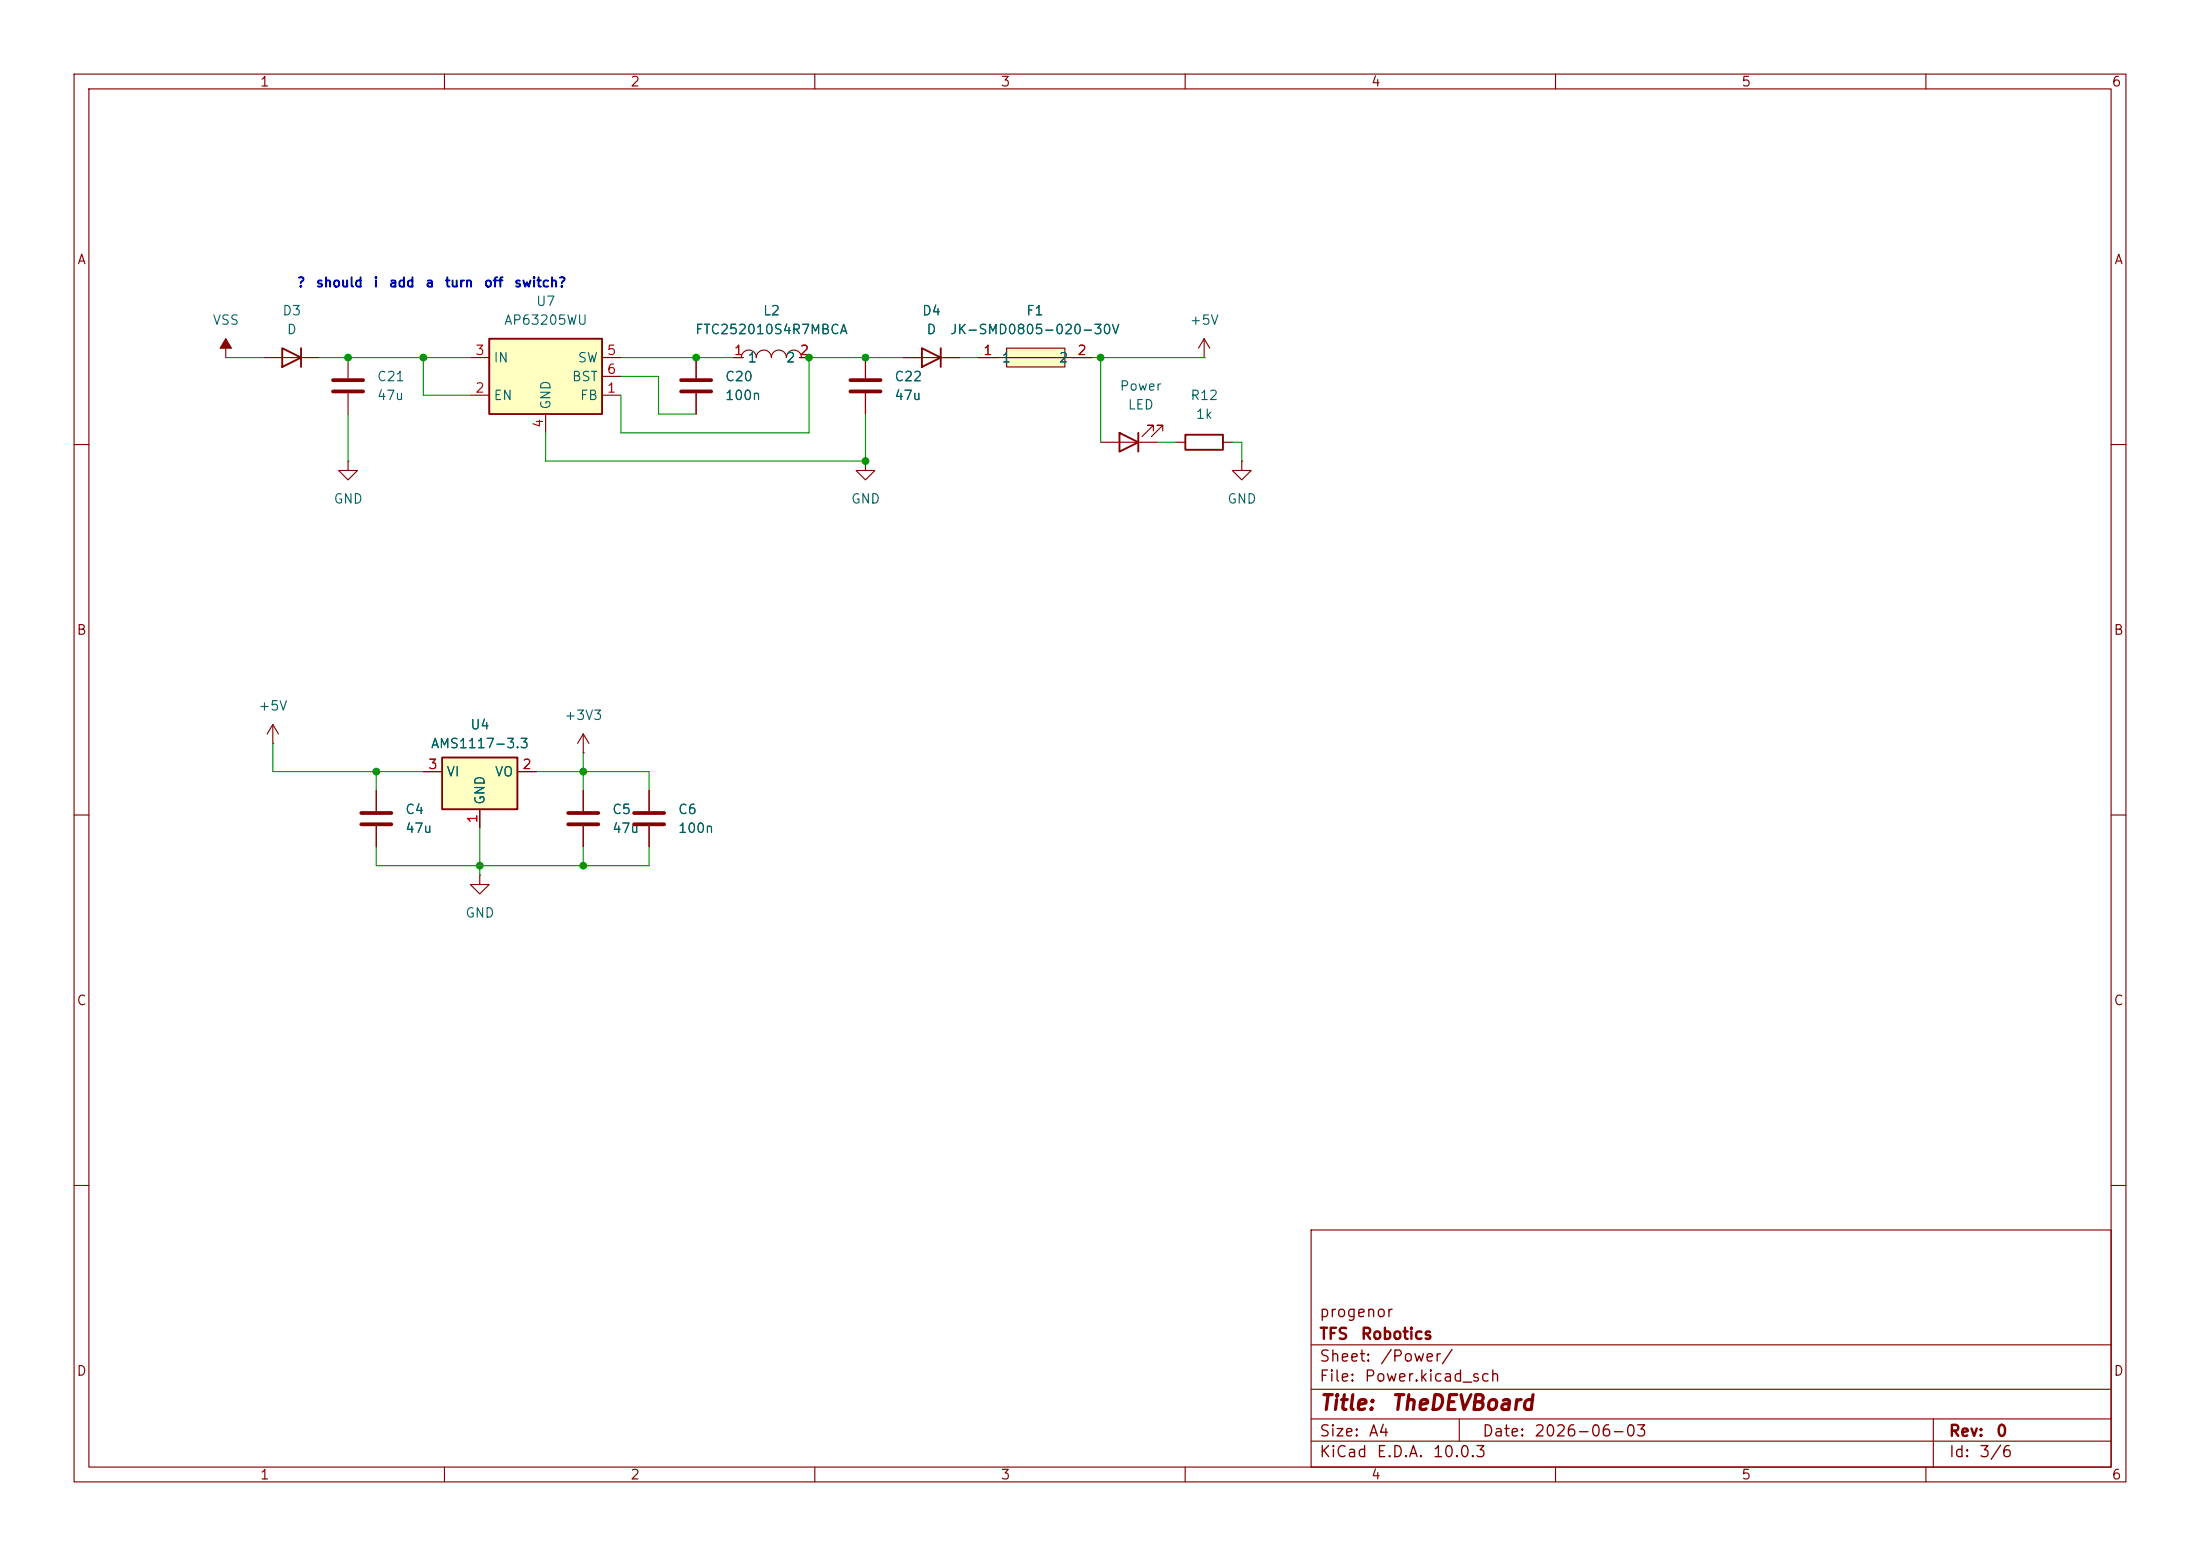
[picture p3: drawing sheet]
(kicad_sch
 (version 20260306)
 (generator "eeschema")
 (generator_version "10.0")
 (paper "A4")
 (title_block
  (title "TheDEVBoard")
  (date "2026-06-03")
  (rev "0")
  (company "TFS Robotics")
  (comment 1 "progenor"))
 (lib_symbols
  (symbol "Device:C"
   (pin_numbers (hide yes))
   (pin_names
    (offset 0.254)) (exclude_from_sim no) (in_bom yes) (on_board yes)
   (in_pos_files yes)
   (duplicate_pin_numbers_are_jumpers no)
   (property "Reference" "C" (at 0.635 2.54 0) (show_name no) (do_not_autoplace no) (effects (font (size 1.27 1.27)) (justify left)))
   (property "Value" "C" (at 0.635 -2.54 0) (show_name no) (do_not_autoplace no) (effects (font (size 1.27 1.27)) (justify left)))
   (property "Footprint" "" (at 0.9652 -3.81 0) (show_name no) (do_not_autoplace no) (hide yes) (effects (font (size 1.27 1.27))))
   (property "Datasheet" "" (at 0 0 0) (show_name no) (do_not_autoplace no) (hide yes) (effects (font (size 1.27 1.27))))
   (property "Description" "Unpolarized capacitor" (at 0 0 0) (show_name no) (do_not_autoplace no) (hide yes) (effects (font (size 1.27 1.27))))
   (symbol "C_0_1"
    (polyline (pts (xy -2.032 0.762) (xy 2.032 0.762)) (stroke (width 0.508) (type default)) (fill (type none)))
    (polyline (pts (xy -2.032 -0.762) (xy 2.032 -0.762)) (stroke (width 0.508) (type default)) (fill (type none))))
   (symbol "C_1_1"
    (pin passive line (at 0 3.81 270) (length 2.794) (name "" (effects (font (size 1.27 1.27)))) (number "1" (effects (font (size 1.27 1.27)))))
    (pin passive line (at 0 -3.81 90) (length 2.794) (name "" (effects (font (size 1.27 1.27)))) (number "2" (effects (font (size 1.27 1.27))))))
   (embedded_fonts no))
  (symbol "Device:D"
   (pin_numbers (hide yes))
   (pin_names
    (offset 1.016) (hide yes)) (exclude_from_sim no) (in_bom yes) (on_board yes)
   (in_pos_files yes)
   (duplicate_pin_numbers_are_jumpers no)
   (property "Reference" "D" (at 0 2.54 0) (show_name no) (do_not_autoplace no) (effects (font (size 1.27 1.27))))
   (property "Value" "D" (at 0 -2.54 0) (show_name no) (do_not_autoplace no) (effects (font (size 1.27 1.27))))
   (property "Footprint" "" (at 0 0 0) (show_name no) (do_not_autoplace no) (hide yes) (effects (font (size 1.27 1.27))))
   (property "Datasheet" "" (at 0 0 0) (show_name no) (do_not_autoplace no) (hide yes) (effects (font (size 1.27 1.27))))
   (property "Description" "Diode" (at 0 0 0) (show_name no) (do_not_autoplace no) (hide yes) (effects (font (size 1.27 1.27))))
   (property "Sim.Device" "D" (at 0 0 0) (show_name no) (do_not_autoplace no) (hide yes) (effects (font (size 1.27 1.27))))
   (property "Sim.Pins" "1=K 2=A" (at 0 0 0) (show_name no) (do_not_autoplace no) (hide yes) (effects (font (size 1.27 1.27))))
   (symbol "D_0_1"
    (polyline (pts (xy -1.27 1.27) (xy -1.27 -1.27)) (stroke (width 0.254) (type default)) (fill (type none)))
    (polyline (pts (xy 1.27 1.27) (xy 1.27 -1.27) (xy -1.27 0) (xy 1.27 1.27)) (stroke (width 0.254) (type default)) (fill (type none)))
    (polyline (pts (xy 1.27 0) (xy -1.27 0)) (stroke (width 0) (type default)) (fill (type none))))
   (symbol "D_1_1"
    (pin passive line (at -3.81 0 0) (length 2.54) (name "K" (effects (font (size 1.27 1.27)))) (number "1" (effects (font (size 1.27 1.27)))))
    (pin passive line (at 3.81 0 180) (length 2.54) (name "A" (effects (font (size 1.27 1.27)))) (number "2" (effects (font (size 1.27 1.27))))))
   (embedded_fonts no))
  (symbol "Device:LED"
   (pin_numbers (hide yes))
   (pin_names
    (offset 1.016) (hide yes)) (exclude_from_sim no) (in_bom yes) (on_board yes)
   (in_pos_files yes)
   (duplicate_pin_numbers_are_jumpers no)
   (property "Reference" "D" (at 0 2.54 0) (show_name no) (do_not_autoplace no) (effects (font (size 1.27 1.27))))
   (property "Value" "LED" (at 0 -2.54 0) (show_name no) (do_not_autoplace no) (effects (font (size 1.27 1.27))))
   (property "Footprint" "" (at 0 0 0) (show_name no) (do_not_autoplace no) (hide yes) (effects (font (size 1.27 1.27))))
   (property "Datasheet" "" (at 0 0 0) (show_name no) (do_not_autoplace no) (hide yes) (effects (font (size 1.27 1.27))))
   (property "Description" "Light emitting diode" (at 0 0 0) (show_name no) (do_not_autoplace no) (hide yes) (effects (font (size 1.27 1.27))))
   (property "Sim.Pins" "1=K 2=A" (at 0 0 0) (show_name no) (do_not_autoplace no) (hide yes) (effects (font (size 1.27 1.27))))
   (symbol "LED_0_1"
    (polyline (pts (xy -3.048 -0.762) (xy -4.572 -2.286) (xy -3.81 -2.286) (xy -4.572 -2.286) (xy -4.572 -1.524)) (stroke (width 0) (type default)) (fill (type none)))
    (polyline (pts (xy -1.778 -0.762) (xy -3.302 -2.286) (xy -2.54 -2.286) (xy -3.302 -2.286) (xy -3.302 -1.524)) (stroke (width 0) (type default)) (fill (type none)))
    (polyline (pts (xy -1.27 0) (xy 1.27 0)) (stroke (width 0) (type default)) (fill (type none)))
    (polyline (pts (xy -1.27 -1.27) (xy -1.27 1.27)) (stroke (width 0.254) (type default)) (fill (type none)))
    (polyline (pts (xy 1.27 -1.27) (xy 1.27 1.27) (xy -1.27 0) (xy 1.27 -1.27)) (stroke (width 0.254) (type default)) (fill (type none))))
   (symbol "LED_1_1"
    (pin passive line (at -3.81 0 0) (length 2.54) (name "K" (effects (font (size 1.27 1.27)))) (number "1" (effects (font (size 1.27 1.27)))))
    (pin passive line (at 3.81 0 180) (length 2.54) (name "A" (effects (font (size 1.27 1.27)))) (number "2" (effects (font (size 1.27 1.27))))))
   (embedded_fonts no))
  (symbol "Device:R"
   (pin_numbers (hide yes))
   (pin_names
    (offset 0)) (exclude_from_sim no) (in_bom yes) (on_board yes)
   (in_pos_files yes)
   (duplicate_pin_numbers_are_jumpers no)
   (property "Reference" "R" (at 2.032 0 90) (show_name no) (do_not_autoplace no) (effects (font (size 1.27 1.27))))
   (property "Value" "R" (at 0 0 90) (show_name no) (do_not_autoplace no) (effects (font (size 1.27 1.27))))
   (property "Footprint" "" (at -1.778 0 90) (show_name no) (do_not_autoplace no) (hide yes) (effects (font (size 1.27 1.27))))
   (property "Datasheet" "" (at 0 0 0) (show_name no) (do_not_autoplace no) (hide yes) (effects (font (size 1.27 1.27))))
   (property "Description" "Resistor" (at 0 0 0) (show_name no) (do_not_autoplace no) (hide yes) (effects (font (size 1.27 1.27))))
   (symbol "R_0_1"
    (rectangle (start -1.016 -2.54) (end 1.016 2.54) (stroke (width 0.254) (type default)) (fill (type none))))
   (symbol "R_1_1"
    (pin passive line (at 0 3.81 270) (length 1.27) (name "" (effects (font (size 1.27 1.27)))) (number "1" (effects (font (size 1.27 1.27)))))
    (pin passive line (at 0 -3.81 90) (length 1.27) (name "" (effects (font (size 1.27 1.27)))) (number "2" (effects (font (size 1.27 1.27))))))
   (embedded_fonts no))
  (symbol "EasyEDA:FTC252010S4R7MBCA" (exclude_from_sim no) (in_bom yes) (on_board yes)
   (in_pos_files yes)
   (duplicate_pin_numbers_are_jumpers no)
   (property "Reference" "L" (at 0 5.08 0) (show_name no) (do_not_autoplace no) (effects (font (size 1.27 1.27))))
   (property "Value" "FTC252010S4R7MBCA" (at 0 -5.08 0) (show_name no) (do_not_autoplace no) (effects (font (size 1.27 1.27))))
   (property "Footprint" "EasyEDA:IND-SMD_L2.5-W2.0-VLS252012CX-150M" (at 0 -7.62 0) (show_name no) (do_not_autoplace no) (hide yes) (effects (font (size 1.27 1.27))))
   (property "Datasheet" "https://www.lcsc.com/datasheet/C5832360.pdf" (at 0 -10.16 0) (show_name no) (do_not_autoplace no) (hide yes) (effects (font (size 1.27 1.27))))
   (property "Description" "" (at 0 0 0) (show_name no) (do_not_autoplace no) (hide yes) (effects (font (size 1.27 1.27))))
   (property "Manufacturer" "cjiang(长江微电)" (at 0 -12.7 0) (show_name no) (do_not_autoplace no) (hide yes) (effects (font (size 1.27 1.27))))
   (property "MPN" "FTC252010S4R7MBCA" (at 0 -15.24 0) (show_name no) (do_not_autoplace no) (hide yes) (effects (font (size 1.27 1.27))))
   (property "LCSC Part" "C5832360" (at 0 -17.78 0) (show_name no) (do_not_autoplace no) (hide yes) (effects (font (size 1.27 1.27))))
   (symbol "FTC252010S4R7MBCA_0_1"
    (arc (start -4.06 0.01) (mid -3.035 1.0102) (end -2.03 -0.01) (stroke (width 0) (type default)) (fill (type none)))
    (arc (start -2.03 0.01) (mid -1.005 1.0102) (end 0 -0.01) (stroke (width 0) (type default)) (fill (type none)))
    (arc (start 0 0.01) (mid 1.0249 1.0101) (end 2.03 -0.01) (stroke (width 0) (type default)) (fill (type none)))
    (arc (start 2.03 0.01) (mid 3.0549 1.0101) (end 4.06 -0.01) (stroke (width 0) (type default)) (fill (type none)))
    (pin unspecified line (at -5.08 0 0) (length 1.27) (name "1" (effects (font (size 1.27 1.27)))) (number "1" (effects (font (size 1.27 1.27)))))
    (pin unspecified line (at 5.08 0 180) (length 1.27) (name "2" (effects (font (size 1.27 1.27)))) (number "2" (effects (font (size 1.27 1.27))))))
   (embedded_fonts no))
  (symbol "EasyEDA:JK-SMD0805-020-30V" (exclude_from_sim no) (in_bom yes) (on_board yes)
   (in_pos_files yes)
   (duplicate_pin_numbers_are_jumpers no)
   (property "Reference" "F" (at 0 5.08 0) (show_name no) (do_not_autoplace no) (effects (font (size 1.27 1.27))))
   (property "Value" "JK-SMD0805-020-30V" (at 0 -5.08 0) (show_name no) (do_not_autoplace no) (effects (font (size 1.27 1.27))))
   (property "Footprint" "EasyEDA:F0805" (at 0 -7.62 0) (show_name no) (do_not_autoplace no) (hide yes) (effects (font (size 1.27 1.27))))
   (property "Datasheet" "https://lcsc.com/product-detail/PTC-Resettable-Fuses_Jinrui-Electronic-Materials-Co-JK-SMD0805-020-30V_C516070.html" (at 0 -10.16 0) (show_name no) (do_not_autoplace no) (hide yes) (effects (font (size 1.27 1.27))))
   (property "Description" "" (at 0 0 0) (show_name no) (do_not_autoplace no) (hide yes) (effects (font (size 1.27 1.27))))
   (property "Manufacturer" "JK(金科)" (at 0 -12.7 0) (show_name no) (do_not_autoplace no) (hide yes) (effects (font (size 1.27 1.27))))
   (property "MPN" "JK-SMD0805-020-30V" (at 0 -15.24 0) (show_name no) (do_not_autoplace no) (hide yes) (effects (font (size 1.27 1.27))))
   (property "LCSC Part" "C516070" (at 0 -17.78 0) (show_name no) (do_not_autoplace no) (hide yes) (effects (font (size 1.27 1.27))))
   (symbol "JK-SMD0805-020-30V_0_1"
    (polyline (pts (xy -5.08 0) (xy 5.08 0)) (stroke (width 0) (type default)) (fill (type none)))
    (rectangle (start -3.81 1.27) (end 4.06 -1.27) (stroke (width 0) (type default)) (fill (type background)))
    (pin unspecified line (at -7.62 0 0) (length 2.54) (name "1" (effects (font (size 1.27 1.27)))) (number "1" (effects (font (size 1.27 1.27)))))
    (pin unspecified line (at 7.62 0 180) (length 2.54) (name "2" (effects (font (size 1.27 1.27)))) (number "2" (effects (font (size 1.27 1.27))))))
   (embedded_fonts no))
  (symbol "Regulator_Linear:AMS1117-3.3" (exclude_from_sim no) (in_bom yes) (on_board yes)
   (in_pos_files yes)
   (duplicate_pin_numbers_are_jumpers no)
   (property "Reference" "U" (at -3.81 3.175 0) (show_name no) (do_not_autoplace no) (effects (font (size 1.27 1.27))))
   (property "Value" "AMS1117-3.3" (at 0 3.175 0) (show_name no) (do_not_autoplace no) (effects (font (size 1.27 1.27)) (justify left)))
   (property "Footprint" "Package_TO_SOT_SMD:SOT-223-3_TabPin2" (at 0 5.08 0) (show_name no) (do_not_autoplace no) (hide yes) (effects (font (size 1.27 1.27))))
   (property "Datasheet" "http://www.advanced-monolithic.com/pdf/ds1117.pdf" (at 2.54 -6.35 0) (show_name no) (do_not_autoplace no) (hide yes) (effects (font (size 1.27 1.27))))
   (property "Description" "1A Low Dropout regulator, positive, 3.3V fixed output, SOT-223" (at 0 0 0) (show_name no) (do_not_autoplace no) (hide yes) (effects (font (size 1.27 1.27))))
   (symbol "AMS1117-3.3_0_1"
    (rectangle (start -5.08 -5.08) (end 5.08 1.905) (stroke (width 0.254) (type default)) (fill (type background))))
   (symbol "AMS1117-3.3_1_1"
    (pin power_in line (at 0 -7.62 90) (length 2.54) (name "GND" (effects (font (size 1.27 1.27)))) (number "1" (effects (font (size 1.27 1.27)))))
    (pin power_out line (at 7.62 0 180) (length 2.54) (name "VO" (effects (font (size 1.27 1.27)))) (number "2" (effects (font (size 1.27 1.27)))))
    (pin power_in line (at -7.62 0 0) (length 2.54) (name "VI" (effects (font (size 1.27 1.27)))) (number "3" (effects (font (size 1.27 1.27))))))
   (embedded_fonts no))
  (symbol "Regulator_Switching:AP63205WU" (exclude_from_sim no) (in_bom yes) (on_board yes)
   (in_pos_files yes)
   (duplicate_pin_numbers_are_jumpers no)
   (property "Reference" "U" (at -7.62 6.35 0) (show_name no) (do_not_autoplace no) (effects (font (size 1.27 1.27))))
   (property "Value" "AP63205WU" (at 2.54 6.35 0) (show_name no) (do_not_autoplace no) (effects (font (size 1.27 1.27))))
   (property "Footprint" "Package_TO_SOT_SMD:TSOT-23-6" (at 0 -22.86 0) (show_name no) (do_not_autoplace no) (hide yes) (effects (font (size 1.27 1.27))))
   (property "Datasheet" "https://www.diodes.com/assets/Datasheets/AP63200-AP63201-AP63203-AP63205.pdf" (at 0 0 0) (show_name no) (do_not_autoplace no) (hide yes) (effects (font (size 1.27 1.27))))
   (property "Description" "2A, 1.1MHz Buck DC/DC Converter, fixed 5.0V output voltage, TSOT-23-6" (at 0 0 0) (show_name no) (do_not_autoplace no) (hide yes) (effects (font (size 1.27 1.27))))
   (symbol "AP63205WU_0_1"
    (rectangle (start -7.62 5.08) (end 7.62 -5.08) (stroke (width 0.254) (type default)) (fill (type background))))
   (symbol "AP63205WU_1_1"
    (pin input line (at 10.16 -2.54 180) (length 2.54) (name "FB" (effects (font (size 1.27 1.27)))) (number "1" (effects (font (size 1.27 1.27)))))
    (pin input line (at -10.16 -2.54 0) (length 2.54) (name "EN" (effects (font (size 1.27 1.27)))) (number "2" (effects (font (size 1.27 1.27)))))
    (pin power_in line (at -10.16 2.54 0) (length 2.54) (name "IN" (effects (font (size 1.27 1.27)))) (number "3" (effects (font (size 1.27 1.27)))))
    (pin power_in line (at 0 -7.62 90) (length 2.54) (name "GND" (effects (font (size 1.27 1.27)))) (number "4" (effects (font (size 1.27 1.27)))))
    (pin output line (at 10.16 2.54 180) (length 2.54) (name "SW" (effects (font (size 1.27 1.27)))) (number "5" (effects (font (size 1.27 1.27)))))
    (pin passive line (at 10.16 0 180) (length 2.54) (name "BST" (effects (font (size 1.27 1.27)))) (number "6" (effects (font (size 1.27 1.27))))))
   (embedded_fonts no))
  (symbol "power:+3V3"
   (power global)
   (pin_numbers (hide yes))
   (pin_names
    (offset 0) (hide yes)) (exclude_from_sim no) (in_bom yes) (on_board yes)
   (in_pos_files yes)
   (duplicate_pin_numbers_are_jumpers no)
   (property "Reference" "#PWR" (at 0 -3.81 0) (show_name no) (do_not_autoplace no) (hide yes) (effects (font (size 1.27 1.27))))
   (property "Value" "+3V3" (at 0 3.556 0) (show_name no) (do_not_autoplace no) (effects (font (size 1.27 1.27))))
   (property "Footprint" "" (at 0 0 0) (show_name no) (do_not_autoplace no) (hide yes) (effects (font (size 1.27 1.27))))
   (property "Datasheet" "" (at 0 0 0) (show_name no) (do_not_autoplace no) (hide yes) (effects (font (size 1.27 1.27))))
   (property "Description" "Power symbol creates a global label with name \"+3V3\"" (at 0 0 0) (show_name no) (do_not_autoplace no) (hide yes) (effects (font (size 1.27 1.27))))
   (symbol "+3V3_0_1"
    (polyline (pts (xy -0.762 1.27) (xy 0 2.54)) (stroke (width 0) (type default)) (fill (type none)))
    (polyline (pts (xy 0 2.54) (xy 0.762 1.27)) (stroke (width 0) (type default)) (fill (type none)))
    (polyline (pts (xy 0 0) (xy 0 2.54)) (stroke (width 0) (type default)) (fill (type none))))
   (symbol "+3V3_1_1"
    (pin power_in line (at 0 0 90) (length 0) (name "" (effects (font (size 1.27 1.27)))) (number "1" (effects (font (size 1.27 1.27))))))
   (embedded_fonts no))
  (symbol "power:+5V"
   (power global)
   (pin_numbers (hide yes))
   (pin_names
    (offset 0) (hide yes)) (exclude_from_sim no) (in_bom yes) (on_board yes)
   (in_pos_files yes)
   (duplicate_pin_numbers_are_jumpers no)
   (property "Reference" "#PWR" (at 0 -3.81 0) (show_name no) (do_not_autoplace no) (hide yes) (effects (font (size 1.27 1.27))))
   (property "Value" "+5V" (at 0 3.556 0) (show_name no) (do_not_autoplace no) (effects (font (size 1.27 1.27))))
   (property "Footprint" "" (at 0 0 0) (show_name no) (do_not_autoplace no) (hide yes) (effects (font (size 1.27 1.27))))
   (property "Datasheet" "" (at 0 0 0) (show_name no) (do_not_autoplace no) (hide yes) (effects (font (size 1.27 1.27))))
   (property "Description" "Power symbol creates a global label with name \"+5V\"" (at 0 0 0) (show_name no) (do_not_autoplace no) (hide yes) (effects (font (size 1.27 1.27))))
   (symbol "+5V_0_1"
    (polyline (pts (xy -0.762 1.27) (xy 0 2.54)) (stroke (width 0) (type default)) (fill (type none)))
    (polyline (pts (xy 0 2.54) (xy 0.762 1.27)) (stroke (width 0) (type default)) (fill (type none)))
    (polyline (pts (xy 0 0) (xy 0 2.54)) (stroke (width 0) (type default)) (fill (type none))))
   (symbol "+5V_1_1"
    (pin power_in line (at 0 0 90) (length 0) (name "" (effects (font (size 1.27 1.27)))) (number "1" (effects (font (size 1.27 1.27))))))
   (embedded_fonts no))
  (symbol "power:GND"
   (power global)
   (pin_numbers (hide yes))
   (pin_names
    (offset 0) (hide yes)) (exclude_from_sim no) (in_bom yes) (on_board yes)
   (in_pos_files yes)
   (duplicate_pin_numbers_are_jumpers no)
   (property "Reference" "#PWR" (at 0 -6.35 0) (show_name no) (do_not_autoplace no) (hide yes) (effects (font (size 1.27 1.27))))
   (property "Value" "GND" (at 0 -3.81 0) (show_name no) (do_not_autoplace no) (effects (font (size 1.27 1.27))))
   (property "Footprint" "" (at 0 0 0) (show_name no) (do_not_autoplace no) (hide yes) (effects (font (size 1.27 1.27))))
   (property "Datasheet" "" (at 0 0 0) (show_name no) (do_not_autoplace no) (hide yes) (effects (font (size 1.27 1.27))))
   (property "Description" "Power symbol creates a global label with name \"GND\" , ground" (at 0 0 0) (show_name no) (do_not_autoplace no) (hide yes) (effects (font (size 1.27 1.27))))
   (symbol "GND_0_1"
    (polyline (pts (xy 0 0) (xy 0 -1.27) (xy 1.27 -1.27) (xy 0 -2.54) (xy -1.27 -1.27) (xy 0 -1.27)) (stroke (width 0) (type default)) (fill (type none))))
   (symbol "GND_1_1"
    (pin power_in line (at 0 0 270) (length 0) (name "" (effects (font (size 1.27 1.27)))) (number "1" (effects (font (size 1.27 1.27))))))
   (embedded_fonts no))
  (symbol "power:VSS"
   (power global)
   (pin_numbers (hide yes))
   (pin_names
    (offset 0) (hide yes)) (exclude_from_sim no) (in_bom yes) (on_board yes)
   (in_pos_files yes)
   (duplicate_pin_numbers_are_jumpers no)
   (property "Reference" "#PWR" (at 0 -3.81 0) (show_name no) (do_not_autoplace no) (hide yes) (effects (font (size 1.27 1.27))))
   (property "Value" "VSS" (at 0 3.556 0) (show_name no) (do_not_autoplace no) (effects (font (size 1.27 1.27))))
   (property "Footprint" "" (at 0 0 0) (show_name no) (do_not_autoplace no) (hide yes) (effects (font (size 1.27 1.27))))
   (property "Datasheet" "" (at 0 0 0) (show_name no) (do_not_autoplace no) (hide yes) (effects (font (size 1.27 1.27))))
   (property "Description" "Power symbol creates a global label with name \"VSS\"" (at 0 0 0) (show_name no) (do_not_autoplace no) (hide yes) (effects (font (size 1.27 1.27))))
   (symbol "VSS_0_1"
    (polyline (pts (xy 0 0) (xy 0 2.54)) (stroke (width 0) (type default)) (fill (type none)))
    (polyline (pts (xy 0.762 1.27) (xy -0.762 1.27) (xy 0 2.54) (xy 0.762 1.27)) (stroke (width 0) (type default)) (fill (type outline))))
   (symbol "VSS_1_1"
    (pin power_in line (at 0 0 90) (length 0) (name "" (effects (font (size 1.27 1.27)))) (number "1" (effects (font (size 1.27 1.27))))))
   (embedded_fonts no)))
 (text "? should i add a turn off switch?"
  (exclude_from_sim no)
  (at 56.642 38.354 0)
  (effects (font (size 1.27 1.27) (thickness 0.254)
    (bold yes))))
 (junction
  (at 64.77 116.84)
  (diameter 0)
  (color 0 0 0 0))
 (junction
  (at 148.59 48.26)
  (diameter 0)
  (color 0 0 0 0))
 (junction
  (at 109.22 48.26)
  (diameter 0)
  (color 0 0 0 0))
 (junction
  (at 78.74 116.84)
  (diameter 0)
  (color 0 0 0 0))
 (junction
  (at 50.8 104.14)
  (diameter 0)
  (color 0 0 0 0))
 (junction
  (at 46.99 48.26)
  (diameter 0)
  (color 0 0 0 0))
 (junction
  (at 116.84 48.26)
  (diameter 0)
  (color 0 0 0 0))
 (junction
  (at 93.98 48.26)
  (diameter 0)
  (color 0 0 0 0))
 (junction
  (at 116.84 62.23)
  (diameter 0)
  (color 0 0 0 0))
 (junction
  (at 78.74 104.14)
  (diameter 0)
  (color 0 0 0 0))
 (junction
  (at 57.15 48.26)
  (diameter 0)
  (color 0 0 0 0))
 (wire
  (pts (xy 30.48 48.26) (xy 35.56 48.26))
  (stroke (width 0) (type default)))
 (wire
  (pts (xy 50.8 106.68) (xy 50.8 104.14))
  (stroke (width 0) (type default)))
 (wire
  (pts (xy 116.84 62.23) (xy 73.66 62.23))
  (stroke (width 0) (type default)))
 (wire
  (pts (xy 57.15 48.26) (xy 63.5 48.26))
  (stroke (width 0) (type default)))
 (wire
  (pts (xy 83.82 58.42) (xy 83.82 53.34))
  (stroke (width 0) (type default)))
 (wire
  (pts (xy 63.5 53.34) (xy 57.15 53.34))
  (stroke (width 0) (type default)))
 (wire
  (pts (xy 109.22 48.26) (xy 109.22 58.42))
  (stroke (width 0) (type default)))
 (wire
  (pts (xy 64.77 116.84) (xy 78.74 116.84))
  (stroke (width 0) (type default)))
 (wire
  (pts (xy 116.84 48.26) (xy 121.92 48.26))
  (stroke (width 0) (type default)))
 (wire
  (pts (xy 109.22 48.26) (xy 116.84 48.26))
  (stroke (width 0) (type default)))
 (wire
  (pts (xy 167.64 59.69) (xy 167.64 62.23))
  (stroke (width 0) (type default)))
 (wire
  (pts (xy 36.83 100.33) (xy 36.83 104.14))
  (stroke (width 0) (type default)))
 (wire
  (pts (xy 87.63 116.84) (xy 87.63 114.3))
  (stroke (width 0) (type default)))
 (wire
  (pts (xy 88.9 50.8) (xy 88.9 55.88))
  (stroke (width 0) (type default)))
 (wire
  (pts (xy 158.75 59.69) (xy 156.21 59.69))
  (stroke (width 0) (type default)))
 (wire
  (pts (xy 78.74 104.14) (xy 78.74 106.68))
  (stroke (width 0) (type default)))
 (wire
  (pts (xy 73.66 62.23) (xy 73.66 58.42))
  (stroke (width 0) (type default)))
 (wire
  (pts (xy 87.63 104.14) (xy 78.74 104.14))
  (stroke (width 0) (type default)))
 (wire
  (pts (xy 36.83 104.14) (xy 50.8 104.14))
  (stroke (width 0) (type default)))
 (wire
  (pts (xy 43.18 48.26) (xy 46.99 48.26))
  (stroke (width 0) (type default)))
 (wire
  (pts (xy 129.54 48.26) (xy 132.08 48.26))
  (stroke (width 0) (type default)))
 (wire
  (pts (xy 50.8 116.84) (xy 50.8 114.3))
  (stroke (width 0) (type default)))
 (wire
  (pts (xy 46.99 62.23) (xy 46.99 55.88))
  (stroke (width 0) (type default)))
 (wire
  (pts (xy 83.82 48.26) (xy 93.98 48.26))
  (stroke (width 0) (type default)))
 (wire
  (pts (xy 72.39 104.14) (xy 78.74 104.14))
  (stroke (width 0) (type default)))
 (wire
  (pts (xy 50.8 104.14) (xy 57.15 104.14))
  (stroke (width 0) (type default)))
 (wire
  (pts (xy 78.74 116.84) (xy 78.74 114.3))
  (stroke (width 0) (type default)))
 (wire
  (pts (xy 46.99 48.26) (xy 57.15 48.26))
  (stroke (width 0) (type default)))
 (wire
  (pts (xy 87.63 106.68) (xy 87.63 104.14))
  (stroke (width 0) (type default)))
 (wire
  (pts (xy 93.98 48.26) (xy 99.06 48.26))
  (stroke (width 0) (type default)))
 (wire
  (pts (xy 64.77 118.11) (xy 64.77 116.84))
  (stroke (width 0) (type default)))
 (wire
  (pts (xy 148.59 48.26) (xy 148.59 59.69))
  (stroke (width 0) (type default)))
 (wire
  (pts (xy 148.59 48.26) (xy 162.56 48.26))
  (stroke (width 0) (type default)))
 (wire
  (pts (xy 57.15 53.34) (xy 57.15 48.26))
  (stroke (width 0) (type default)))
 (wire
  (pts (xy 147.32 48.26) (xy 148.59 48.26))
  (stroke (width 0) (type default)))
 (wire
  (pts (xy 78.74 101.6) (xy 78.74 104.14))
  (stroke (width 0) (type default)))
 (wire
  (pts (xy 109.22 58.42) (xy 83.82 58.42))
  (stroke (width 0) (type default)))
 (wire
  (pts (xy 83.82 50.8) (xy 88.9 50.8))
  (stroke (width 0) (type default)))
 (wire
  (pts (xy 88.9 55.88) (xy 93.98 55.88))
  (stroke (width 0) (type default)))
 (wire
  (pts (xy 78.74 116.84) (xy 87.63 116.84))
  (stroke (width 0) (type default)))
 (wire
  (pts (xy 50.8 116.84) (xy 64.77 116.84))
  (stroke (width 0) (type default)))
 (wire
  (pts (xy 116.84 55.88) (xy 116.84 62.23))
  (stroke (width 0) (type default)))
 (wire
  (pts (xy 167.64 59.69) (xy 166.37 59.69))
  (stroke (width 0) (type default)))
 (wire
  (pts (xy 64.77 111.76) (xy 64.77 116.84))
  (stroke (width 0) (type default)))
 (symbol
  (lib_id "power:GND")
  (at 116.84 62.23 0)
  (unit 1)
  (body_style 1)
  (exclude_from_sim no)
  (in_bom yes)
  (on_board yes)
  (in_pos_files yes)
  (dnp no)
  (fields_autoplaced yes)
  (property "Reference" "#PWR037" (at 116.84 68.58 0) (hide yes) (show_name no) (do_not_autoplace no) (effects (font (size 1.27 1.27))))
  (property "Value" "GND" (at 116.84 67.31 0) (show_name no) (do_not_autoplace no) (effects (font (size 1.27 1.27))))
  (property "Footprint" "" (at 116.84 62.23 0) (hide yes) (show_name no) (do_not_autoplace no) (effects (font (size 1.27 1.27))))
  (property "Datasheet" "" (at 116.84 62.23 0) (hide yes) (show_name no) (do_not_autoplace no) (effects (font (size 1.27 1.27))))
  (property "Description" "Power symbol creates a global label with name \"GND\" , ground" (at 116.84 62.23 0) (hide yes) (show_name no) (do_not_autoplace no) (effects (font (size 1.27 1.27))))
  (pin "1"))
 (symbol
  (lib_id "Device:C")
  (at 87.63 110.49 0)
  (unit 1)
  (body_style 1)
  (exclude_from_sim no)
  (in_bom yes)
  (on_board yes)
  (in_pos_files yes)
  (dnp no)
  (fields_autoplaced yes)
  (property "Reference" "C6" (at 91.44 109.2199 0) (show_name no) (do_not_autoplace no) (effects (font (size 1.27 1.27)) (justify left)))
  (property "Value" "100n" (at 91.44 111.7599 0) (show_name no) (do_not_autoplace no) (effects (font (size 1.27 1.27)) (justify left)))
  (property "Footprint" "Capacitor_SMD:C_0805_2012Metric_Pad1.18x1.45mm_HandSolder" (at 88.5952 114.3 0) (hide yes) (show_name no) (do_not_autoplace no) (effects (font (size 1.27 1.27))))
  (property "Datasheet" "" (at 87.63 110.49 0) (hide yes) (show_name no) (do_not_autoplace no) (effects (font (size 1.27 1.27))))
  (property "Description" "Unpolarized capacitor" (at 87.63 110.49 0) (hide yes) (show_name no) (do_not_autoplace no) (effects (font (size 1.27 1.27))))
  (pin "2")
  (pin "1"))
 (symbol
  (lib_id "Device:LED")
  (at 152.4 59.69 180)
  (unit 1)
  (body_style 1)
  (exclude_from_sim no)
  (in_bom yes)
  (on_board yes)
  (in_pos_files yes)
  (dnp no)
  (fields_autoplaced yes)
  (property "Reference" "Power" (at 153.9875 52.07 0) (show_name no) (do_not_autoplace no) (effects (font (size 1.27 1.27))))
  (property "Value" "LED" (at 153.9875 54.61 0) (show_name no) (do_not_autoplace no) (effects (font (size 1.27 1.27))))
  (property "Footprint" "LED_SMD:LED_0805_2012Metric" (at 152.4 59.69 0) (hide yes) (show_name no) (do_not_autoplace no) (effects (font (size 1.27 1.27))))
  (property "Datasheet" "" (at 152.4 59.69 0) (hide yes) (show_name no) (do_not_autoplace no) (effects (font (size 1.27 1.27))))
  (property "Description" "Light emitting diode" (at 152.4 59.69 0) (hide yes) (show_name no) (do_not_autoplace no) (effects (font (size 1.27 1.27))))
  (property "Sim.Pins" "1=K 2=A" (at 152.4 59.69 0) (hide yes) (show_name no) (do_not_autoplace no) (effects (font (size 1.27 1.27))))
  (pin "1")
  (pin "2"))
 (symbol
  (lib_id "power:GND")
  (at 46.99 62.23 0)
  (unit 1)
  (body_style 1)
  (exclude_from_sim no)
  (in_bom yes)
  (on_board yes)
  (in_pos_files yes)
  (dnp no)
  (fields_autoplaced yes)
  (property "Reference" "#PWR036" (at 46.99 68.58 0) (hide yes) (show_name no) (do_not_autoplace no) (effects (font (size 1.27 1.27))))
  (property "Value" "GND" (at 46.99 67.31 0) (show_name no) (do_not_autoplace no) (effects (font (size 1.27 1.27))))
  (property "Footprint" "" (at 46.99 62.23 0) (hide yes) (show_name no) (do_not_autoplace no) (effects (font (size 1.27 1.27))))
  (property "Datasheet" "" (at 46.99 62.23 0) (hide yes) (show_name no) (do_not_autoplace no) (effects (font (size 1.27 1.27))))
  (property "Description" "Power symbol creates a global label with name \"GND\" , ground" (at 46.99 62.23 0) (hide yes) (show_name no) (do_not_autoplace no) (effects (font (size 1.27 1.27))))
  (pin "1"))
 (symbol
  (lib_id "power:+5V")
  (at 162.56 48.26 0)
  (unit 1)
  (body_style 1)
  (exclude_from_sim no)
  (in_bom yes)
  (on_board yes)
  (in_pos_files yes)
  (dnp no)
  (fields_autoplaced yes)
  (property "Reference" "#PWR039" (at 162.56 52.07 0) (hide yes) (show_name no) (do_not_autoplace no) (effects (font (size 1.27 1.27))))
  (property "Value" "+5V" (at 162.56 43.18 0) (show_name no) (do_not_autoplace no) (effects (font (size 1.27 1.27))))
  (property "Footprint" "" (at 162.56 48.26 0) (hide yes) (show_name no) (do_not_autoplace no) (effects (font (size 1.27 1.27))))
  (property "Datasheet" "" (at 162.56 48.26 0) (hide yes) (show_name no) (do_not_autoplace no) (effects (font (size 1.27 1.27))))
  (property "Description" "Power symbol creates a global label with name \"+5V\"" (at 162.56 48.26 0) (hide yes) (show_name no) (do_not_autoplace no) (effects (font (size 1.27 1.27))))
  (pin "1"))
 (symbol
  (lib_id "Device:D")
  (at 39.37 48.26 180)
  (unit 1)
  (body_style 1)
  (exclude_from_sim no)
  (in_bom yes)
  (on_board yes)
  (in_pos_files yes)
  (dnp no)
  (fields_autoplaced yes)
  (property "Reference" "D3" (at 39.37 41.91 0) (show_name no) (do_not_autoplace no) (effects (font (size 1.27 1.27))))
  (property "Value" "D" (at 39.37 44.45 0) (show_name no) (do_not_autoplace no) (effects (font (size 1.27 1.27))))
  (property "Footprint" "Diode_SMD:D_0805_2012Metric" (at 39.37 48.26 0) (hide yes) (show_name no) (do_not_autoplace no) (effects (font (size 1.27 1.27))))
  (property "Datasheet" "" (at 39.37 48.26 0) (hide yes) (show_name no) (do_not_autoplace no) (effects (font (size 1.27 1.27))))
  (property "Description" "Diode" (at 39.37 48.26 0) (hide yes) (show_name no) (do_not_autoplace no) (effects (font (size 1.27 1.27))))
  (property "Sim.Device" "D" (at 39.37 48.26 0) (hide yes) (show_name no) (do_not_autoplace no) (effects (font (size 1.27 1.27))))
  (property "Sim.Pins" "1=K 2=A" (at 39.37 48.26 0) (hide yes) (show_name no) (do_not_autoplace no) (effects (font (size 1.27 1.27))))
  (pin "1")
  (pin "2"))
 (symbol
  (lib_id "Device:C")
  (at 116.84 52.07 0)
  (unit 1)
  (body_style 1)
  (exclude_from_sim no)
  (in_bom yes)
  (on_board yes)
  (in_pos_files yes)
  (dnp no)
  (fields_autoplaced yes)
  (property "Reference" "C22" (at 120.65 50.7999 0) (show_name no) (do_not_autoplace no) (effects (font (size 1.27 1.27)) (justify left)))
  (property "Value" "47u" (at 120.65 53.3399 0) (show_name no) (do_not_autoplace no) (effects (font (size 1.27 1.27)) (justify left)))
  (property "Footprint" "Capacitor_SMD:C_0805_2012Metric_Pad1.18x1.45mm_HandSolder" (at 117.8052 55.88 0) (hide yes) (show_name no) (do_not_autoplace no) (effects (font (size 1.27 1.27))))
  (property "Datasheet" "" (at 116.84 52.07 0) (hide yes) (show_name no) (do_not_autoplace no) (effects (font (size 1.27 1.27))))
  (property "Description" "Unpolarized capacitor" (at 116.84 52.07 0) (hide yes) (show_name no) (do_not_autoplace no) (effects (font (size 1.27 1.27))))
  (pin "2")
  (pin "1"))
 (symbol
  (lib_id "power:VSS")
  (at 30.48 48.26 0)
  (unit 1)
  (body_style 1)
  (exclude_from_sim no)
  (in_bom yes)
  (on_board yes)
  (in_pos_files yes)
  (dnp no)
  (fields_autoplaced yes)
  (property "Reference" "#PWR038" (at 30.48 52.07 0) (hide yes) (show_name no) (do_not_autoplace no) (effects (font (size 1.27 1.27))))
  (property "Value" "VSS" (at 30.48 43.18 0) (show_name no) (do_not_autoplace no) (effects (font (size 1.27 1.27))))
  (property "Footprint" "" (at 30.48 48.26 0) (hide yes) (show_name no) (do_not_autoplace no) (effects (font (size 1.27 1.27))))
  (property "Datasheet" "" (at 30.48 48.26 0) (hide yes) (show_name no) (do_not_autoplace no) (effects (font (size 1.27 1.27))))
  (property "Description" "Power symbol creates a global label with name \"VSS\"" (at 30.48 48.26 0) (hide yes) (show_name no) (do_not_autoplace no) (effects (font (size 1.27 1.27))))
  (pin "1"))
 (symbol
  (lib_id "EasyEDA:FTC252010S4R7MBCA")
  (at 104.14 48.26 0)
  (unit 1)
  (body_style 1)
  (exclude_from_sim no)
  (in_bom yes)
  (on_board yes)
  (in_pos_files yes)
  (dnp no)
  (fields_autoplaced yes)
  (property "Reference" "L2" (at 104.14 41.91 0) (show_name no) (do_not_autoplace no) (effects (font (size 1.27 1.27))))
  (property "Value" "FTC252010S4R7MBCA" (at 104.14 44.45 0) (show_name no) (do_not_autoplace no) (effects (font (size 1.27 1.27))))
  (property "Footprint" "EasyEDA:IND-SMD_L2.5-W2.0-VLS252012CX-150M" (at 104.14 55.88 0) (hide yes) (show_name no) (do_not_autoplace no) (effects (font (size 1.27 1.27))))
  (property "Datasheet" "https://www.lcsc.com/datasheet/C5832360.pdf" (at 104.14 58.42 0) (hide yes) (show_name no) (do_not_autoplace no) (effects (font (size 1.27 1.27))))
  (property "Description" "" (at 104.14 48.26 0) (hide yes) (show_name no) (do_not_autoplace no) (effects (font (size 1.27 1.27))))
  (property "Manufacturer" "cjiang(长江微电)" (at 104.14 60.96 0) (hide yes) (show_name no) (do_not_autoplace no) (effects (font (size 1.27 1.27))))
  (property "MPN" "FTC252010S4R7MBCA" (at 104.14 63.5 0) (hide yes) (show_name no) (do_not_autoplace no) (effects (font (size 1.27 1.27))))
  (property "LCSC Part" "C5832360" (at 104.14 66.04 0) (hide yes) (show_name no) (do_not_autoplace no) (effects (font (size 1.27 1.27))))
  (pin "1")
  (pin "2"))
 (symbol
  (lib_id "power:+5V")
  (at 36.83 100.33 0)
  (unit 1)
  (body_style 1)
  (exclude_from_sim no)
  (in_bom yes)
  (on_board yes)
  (in_pos_files yes)
  (dnp no)
  (fields_autoplaced yes)
  (property "Reference" "#PWR012" (at 36.83 104.14 0) (hide yes) (show_name no) (do_not_autoplace no) (effects (font (size 1.27 1.27))))
  (property "Value" "+5V" (at 36.83 95.25 0) (show_name no) (do_not_autoplace no) (effects (font (size 1.27 1.27))))
  (property "Footprint" "" (at 36.83 100.33 0) (hide yes) (show_name no) (do_not_autoplace no) (effects (font (size 1.27 1.27))))
  (property "Datasheet" "" (at 36.83 100.33 0) (hide yes) (show_name no) (do_not_autoplace no) (effects (font (size 1.27 1.27))))
  (property "Description" "Power symbol creates a global label with name \"+5V\"" (at 36.83 100.33 0) (hide yes) (show_name no) (do_not_autoplace no) (effects (font (size 1.27 1.27))))
  (pin "1"))
 (symbol
  (lib_id "Regulator_Linear:AMS1117-3.3")
  (at 64.77 104.14 0)
  (unit 1)
  (body_style 1)
  (exclude_from_sim no)
  (in_bom yes)
  (on_board yes)
  (in_pos_files yes)
  (dnp no)
  (fields_autoplaced yes)
  (property "Reference" "U4" (at 64.77 97.79 0) (show_name no) (do_not_autoplace no) (effects (font (size 1.27 1.27))))
  (property "Value" "AMS1117-3.3" (at 64.77 100.33 0) (show_name no) (do_not_autoplace no) (effects (font (size 1.27 1.27))))
  (property "Footprint" "Package_TO_SOT_SMD:SOT-223-3_TabPin2" (at 64.77 99.06 0) (hide yes) (show_name no) (do_not_autoplace no) (effects (font (size 1.27 1.27))))
  (property "Datasheet" "http://www.advanced-monolithic.com/pdf/ds1117.pdf" (at 67.31 110.49 0) (hide yes) (show_name no) (do_not_autoplace no) (effects (font (size 1.27 1.27))))
  (property "Description" "1A Low Dropout regulator, positive, 3.3V fixed output, SOT-223" (at 64.77 104.14 0) (hide yes) (show_name no) (do_not_autoplace no) (effects (font (size 1.27 1.27))))
  (pin "2")
  (pin "1")
  (pin "3"))
 (symbol
  (lib_id "Device:C")
  (at 78.74 110.49 0)
  (unit 1)
  (body_style 1)
  (exclude_from_sim no)
  (in_bom yes)
  (on_board yes)
  (in_pos_files yes)
  (dnp no)
  (fields_autoplaced yes)
  (property "Reference" "C5" (at 82.55 109.2199 0) (show_name no) (do_not_autoplace no) (effects (font (size 1.27 1.27)) (justify left)))
  (property "Value" "47u" (at 82.55 111.7599 0) (show_name no) (do_not_autoplace no) (effects (font (size 1.27 1.27)) (justify left)))
  (property "Footprint" "Capacitor_SMD:C_0805_2012Metric_Pad1.18x1.45mm_HandSolder" (at 79.7052 114.3 0) (hide yes) (show_name no) (do_not_autoplace no) (effects (font (size 1.27 1.27))))
  (property "Datasheet" "" (at 78.74 110.49 0) (hide yes) (show_name no) (do_not_autoplace no) (effects (font (size 1.27 1.27))))
  (property "Description" "Unpolarized capacitor" (at 78.74 110.49 0) (hide yes) (show_name no) (do_not_autoplace no) (effects (font (size 1.27 1.27))))
  (pin "2")
  (pin "1"))
 (symbol
  (lib_id "power:+3V3")
  (at 78.74 101.6 0)
  (unit 1)
  (body_style 1)
  (exclude_from_sim no)
  (in_bom yes)
  (on_board yes)
  (in_pos_files yes)
  (dnp no)
  (fields_autoplaced yes)
  (property "Reference" "#PWR013" (at 78.74 105.41 0) (hide yes) (show_name no) (do_not_autoplace no) (effects (font (size 1.27 1.27))))
  (property "Value" "+3V3" (at 78.74 96.52 0) (show_name no) (do_not_autoplace no) (effects (font (size 1.27 1.27))))
  (property "Footprint" "" (at 78.74 101.6 0) (hide yes) (show_name no) (do_not_autoplace no) (effects (font (size 1.27 1.27))))
  (property "Datasheet" "" (at 78.74 101.6 0) (hide yes) (show_name no) (do_not_autoplace no) (effects (font (size 1.27 1.27))))
  (property "Description" "Power symbol creates a global label with name \"+3V3\"" (at 78.74 101.6 0) (hide yes) (show_name no) (do_not_autoplace no) (effects (font (size 1.27 1.27))))
  (pin "1"))
 (symbol
  (lib_id "Device:C")
  (at 93.98 52.07 0)
  (unit 1)
  (body_style 1)
  (exclude_from_sim no)
  (in_bom yes)
  (on_board yes)
  (in_pos_files yes)
  (dnp no)
  (fields_autoplaced yes)
  (property "Reference" "C20" (at 97.79 50.7999 0) (show_name no) (do_not_autoplace no) (effects (font (size 1.27 1.27)) (justify left)))
  (property "Value" "100n" (at 97.79 53.3399 0) (show_name no) (do_not_autoplace no) (effects (font (size 1.27 1.27)) (justify left)))
  (property "Footprint" "Capacitor_SMD:C_0805_2012Metric_Pad1.18x1.45mm_HandSolder" (at 94.9452 55.88 0) (hide yes) (show_name no) (do_not_autoplace no) (effects (font (size 1.27 1.27))))
  (property "Datasheet" "" (at 93.98 52.07 0) (hide yes) (show_name no) (do_not_autoplace no) (effects (font (size 1.27 1.27))))
  (property "Description" "Unpolarized capacitor" (at 93.98 52.07 0) (hide yes) (show_name no) (do_not_autoplace no) (effects (font (size 1.27 1.27))))
  (pin "2")
  (pin "1"))
 (symbol
  (lib_id "power:GND")
  (at 167.64 62.23 0)
  (unit 1)
  (body_style 1)
  (exclude_from_sim no)
  (in_bom yes)
  (on_board yes)
  (in_pos_files yes)
  (dnp no)
  (fields_autoplaced yes)
  (property "Reference" "#PWR040" (at 167.64 68.58 0) (hide yes) (show_name no) (do_not_autoplace no) (effects (font (size 1.27 1.27))))
  (property "Value" "GND" (at 167.64 67.31 0) (show_name no) (do_not_autoplace no) (effects (font (size 1.27 1.27))))
  (property "Footprint" "" (at 167.64 62.23 0) (hide yes) (show_name no) (do_not_autoplace no) (effects (font (size 1.27 1.27))))
  (property "Datasheet" "" (at 167.64 62.23 0) (hide yes) (show_name no) (do_not_autoplace no) (effects (font (size 1.27 1.27))))
  (property "Description" "Power symbol creates a global label with name \"GND\" , ground" (at 167.64 62.23 0) (hide yes) (show_name no) (do_not_autoplace no) (effects (font (size 1.27 1.27))))
  (pin "1"))
 (symbol
  (lib_id "Device:D")
  (at 125.73 48.26 180)
  (unit 1)
  (body_style 1)
  (exclude_from_sim no)
  (in_bom yes)
  (on_board yes)
  (in_pos_files yes)
  (dnp no)
  (fields_autoplaced yes)
  (property "Reference" "D4" (at 125.73 41.91 0) (show_name no) (do_not_autoplace no) (effects (font (size 1.27 1.27))))
  (property "Value" "D" (at 125.73 44.45 0) (show_name no) (do_not_autoplace no) (effects (font (size 1.27 1.27))))
  (property "Footprint" "Diode_SMD:D_0805_2012Metric" (at 125.73 48.26 0) (hide yes) (show_name no) (do_not_autoplace no) (effects (font (size 1.27 1.27))))
  (property "Datasheet" "" (at 125.73 48.26 0) (hide yes) (show_name no) (do_not_autoplace no) (effects (font (size 1.27 1.27))))
  (property "Description" "Diode" (at 125.73 48.26 0) (hide yes) (show_name no) (do_not_autoplace no) (effects (font (size 1.27 1.27))))
  (property "Sim.Device" "D" (at 125.73 48.26 0) (hide yes) (show_name no) (do_not_autoplace no) (effects (font (size 1.27 1.27))))
  (property "Sim.Pins" "1=K 2=A" (at 125.73 48.26 0) (hide yes) (show_name no) (do_not_autoplace no) (effects (font (size 1.27 1.27))))
  (pin "1")
  (pin "2"))
 (symbol
  (lib_id "Device:C")
  (at 46.99 52.07 0)
  (unit 1)
  (body_style 1)
  (exclude_from_sim no)
  (in_bom yes)
  (on_board yes)
  (in_pos_files yes)
  (dnp no)
  (fields_autoplaced yes)
  (property "Reference" "C21" (at 50.8 50.7999 0) (show_name no) (do_not_autoplace no) (effects (font (size 1.27 1.27)) (justify left)))
  (property "Value" "47u" (at 50.8 53.3399 0) (show_name no) (do_not_autoplace no) (effects (font (size 1.27 1.27)) (justify left)))
  (property "Footprint" "Capacitor_SMD:C_0805_2012Metric_Pad1.18x1.45mm_HandSolder" (at 47.9552 55.88 0) (hide yes) (show_name no) (do_not_autoplace no) (effects (font (size 1.27 1.27))))
  (property "Datasheet" "" (at 46.99 52.07 0) (hide yes) (show_name no) (do_not_autoplace no) (effects (font (size 1.27 1.27))))
  (property "Description" "Unpolarized capacitor" (at 46.99 52.07 0) (hide yes) (show_name no) (do_not_autoplace no) (effects (font (size 1.27 1.27))))
  (pin "2")
  (pin "1"))
 (symbol
  (lib_id "Regulator_Switching:AP63205WU")
  (at 73.66 50.8 0)
  (unit 1)
  (body_style 1)
  (exclude_from_sim no)
  (in_bom yes)
  (on_board yes)
  (in_pos_files yes)
  (dnp no)
  (fields_autoplaced yes)
  (property "Reference" "U7" (at 73.66 40.64 0) (show_name no) (do_not_autoplace no) (effects (font (size 1.27 1.27))))
  (property "Value" "AP63205WU" (at 73.66 43.18 0) (show_name no) (do_not_autoplace no) (effects (font (size 1.27 1.27))))
  (property "Footprint" "Package_TO_SOT_SMD:TSOT-23-6_HandSoldering" (at 73.66 73.66 0) (hide yes) (show_name no) (do_not_autoplace no) (effects (font (size 1.27 1.27))))
  (property "Datasheet" "https://www.diodes.com/assets/Datasheets/AP63200-AP63201-AP63203-AP63205.pdf" (at 73.66 50.8 0) (hide yes) (show_name no) (do_not_autoplace no) (effects (font (size 1.27 1.27))))
  (property "Description" "2A, 1.1MHz Buck DC/DC Converter, fixed 5.0V output voltage, TSOT-23-6" (at 73.66 50.8 0) (hide yes) (show_name no) (do_not_autoplace no) (effects (font (size 1.27 1.27))))
  (pin "5")
  (pin "2")
  (pin "6")
  (pin "3")
  (pin "1")
  (pin "4"))
 (symbol
  (lib_id "power:GND")
  (at 64.77 118.11 0)
  (unit 1)
  (body_style 1)
  (exclude_from_sim no)
  (in_bom yes)
  (on_board yes)
  (in_pos_files yes)
  (dnp no)
  (fields_autoplaced yes)
  (property "Reference" "#PWR011" (at 64.77 124.46 0) (hide yes) (show_name no) (do_not_autoplace no) (effects (font (size 1.27 1.27))))
  (property "Value" "GND" (at 64.77 123.19 0) (show_name no) (do_not_autoplace no) (effects (font (size 1.27 1.27))))
  (property "Footprint" "" (at 64.77 118.11 0) (hide yes) (show_name no) (do_not_autoplace no) (effects (font (size 1.27 1.27))))
  (property "Datasheet" "" (at 64.77 118.11 0) (hide yes) (show_name no) (do_not_autoplace no) (effects (font (size 1.27 1.27))))
  (property "Description" "Power symbol creates a global label with name \"GND\" , ground" (at 64.77 118.11 0) (hide yes) (show_name no) (do_not_autoplace no) (effects (font (size 1.27 1.27))))
  (pin "1"))
 (symbol
  (lib_id "Device:R")
  (at 162.56 59.69 90)
  (unit 1)
  (body_style 1)
  (exclude_from_sim no)
  (in_bom yes)
  (on_board yes)
  (in_pos_files yes)
  (dnp no)
  (fields_autoplaced yes)
  (property "Reference" "R12" (at 162.56 53.34 90) (show_name no) (do_not_autoplace no) (effects (font (size 1.27 1.27))))
  (property "Value" "1k" (at 162.56 55.88 90) (show_name no) (do_not_autoplace no) (effects (font (size 1.27 1.27))))
  (property "Footprint" "Resistor_SMD:R_0805_2012Metric" (at 162.56 61.468 90) (hide yes) (show_name no) (do_not_autoplace no) (effects (font (size 1.27 1.27))))
  (property "Datasheet" "" (at 162.56 59.69 0) (hide yes) (show_name no) (do_not_autoplace no) (effects (font (size 1.27 1.27))))
  (property "Description" "Resistor" (at 162.56 59.69 0) (hide yes) (show_name no) (do_not_autoplace no) (effects (font (size 1.27 1.27))))
  (pin "2")
  (pin "1"))
 (symbol
  (lib_id "Device:C")
  (at 50.8 110.49 0)
  (unit 1)
  (body_style 1)
  (exclude_from_sim no)
  (in_bom yes)
  (on_board yes)
  (in_pos_files yes)
  (dnp no)
  (fields_autoplaced yes)
  (property "Reference" "C4" (at 54.61 109.2199 0) (show_name no) (do_not_autoplace no) (effects (font (size 1.27 1.27)) (justify left)))
  (property "Value" "47u" (at 54.61 111.7599 0) (show_name no) (do_not_autoplace no) (effects (font (size 1.27 1.27)) (justify left)))
  (property "Footprint" "Capacitor_SMD:C_0805_2012Metric_Pad1.18x1.45mm_HandSolder" (at 51.7652 114.3 0) (hide yes) (show_name no) (do_not_autoplace no) (effects (font (size 1.27 1.27))))
  (property "Datasheet" "" (at 50.8 110.49 0) (hide yes) (show_name no) (do_not_autoplace no) (effects (font (size 1.27 1.27))))
  (property "Description" "Unpolarized capacitor" (at 50.8 110.49 0) (hide yes) (show_name no) (do_not_autoplace no) (effects (font (size 1.27 1.27))))
  (pin "2")
  (pin "1"))
 (symbol
  (lib_id "EasyEDA:JK-SMD0805-020-30V")
  (at 139.7 48.26 0)
  (unit 1)
  (body_style 1)
  (exclude_from_sim no)
  (in_bom yes)
  (on_board yes)
  (in_pos_files yes)
  (dnp no)
  (fields_autoplaced yes)
  (property "Reference" "F1" (at 139.7 41.91 0) (show_name no) (do_not_autoplace no) (effects (font (size 1.27 1.27))))
  (property "Value" "JK-SMD0805-020-30V" (at 139.7 44.45 0) (show_name no) (do_not_autoplace no) (effects (font (size 1.27 1.27))))
  (property "Footprint" "EasyEDA:F0805" (at 139.7 55.88 0) (hide yes) (show_name no) (do_not_autoplace no) (effects (font (size 1.27 1.27))))
  (property "Datasheet" "https://lcsc.com/product-detail/PTC-Resettable-Fuses_Jinrui-Electronic-Materials-Co-JK-SMD0805-020-30V_C516070.html" (at 139.7 58.42 0) (hide yes) (show_name no) (do_not_autoplace no) (effects (font (size 1.27 1.27))))
  (property "Description" "" (at 139.7 48.26 0) (hide yes) (show_name no) (do_not_autoplace no) (effects (font (size 1.27 1.27))))
  (property "Manufacturer" "JK(金科)" (at 139.7 60.96 0) (hide yes) (show_name no) (do_not_autoplace no) (effects (font (size 1.27 1.27))))
  (property "MPN" "JK-SMD0805-020-30V" (at 139.7 63.5 0) (hide yes) (show_name no) (do_not_autoplace no) (effects (font (size 1.27 1.27))))
  (property "LCSC Part" "C516070" (at 139.7 66.04 0) (hide yes) (show_name no) (do_not_autoplace no) (effects (font (size 1.27 1.27))))
  (pin "2")
  (pin "1")))
